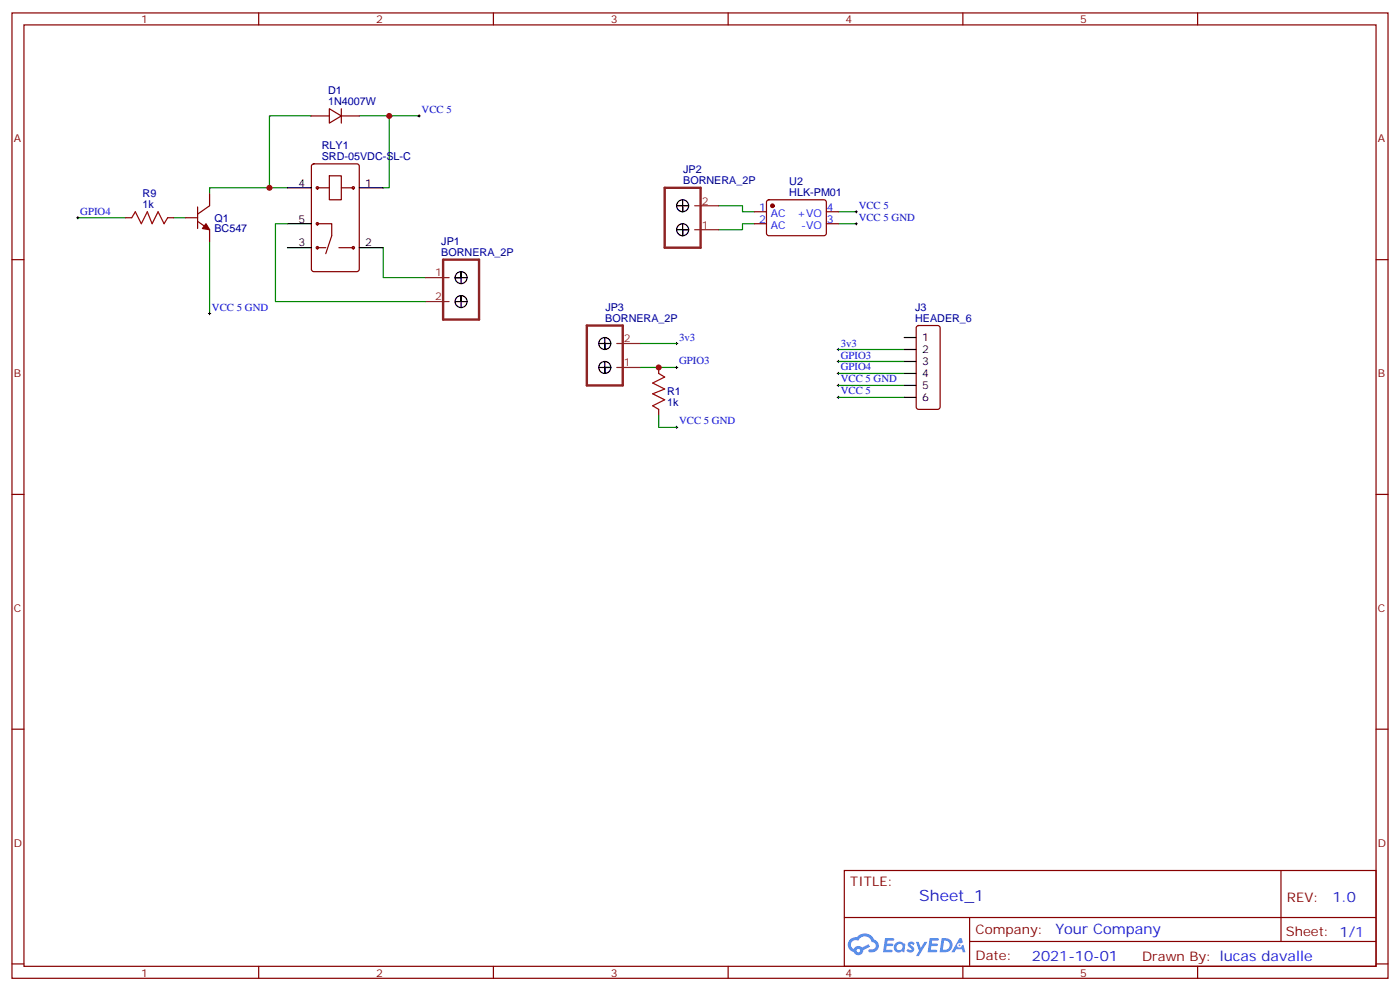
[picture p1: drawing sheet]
<svg xmlns="http://www.w3.org/2000/svg" width="412mm" height="292mm" viewBox="0 0 412 292" stroke-linecap="round" stroke-linejoin="round" font-family="sans-serif">
<g fill="none" stroke="#870000" stroke-width=".35">
<path d="M3.5 3.8h405.4v284.3h-405.4zM7.1 7.3h398.2v277.3h-398.2zM76.2 3.8v3.5M145.3 3.8v3.5M214.5 3.8v3.5M283.6 3.8v3.5M352.8 3.8v3.5M3.5 76.5h3.6M405.3 76.5h3.6M3.5 145.6h3.6M405.3 145.6h3.6M3.5 214.8h3.6"/>
<path d="M405.3 214.8h3.6M248.7 256.4h156.6v28.2h-156.6zM377.3 256.4v20.9M248.7 270.2h156.5M285.6 277.3h119.6M285.6 270.2v14.2M3.5 283.9h3.6M76.2 284.6v3.5M145.3 284.6v3.5M214.5 284.6v3.5M283.6 284.6v3.5M352.8 284.6v3.5"/>
<path d="M405.3 283.9h3.6"/>
</g>
<g fill="#5487ff">
<path d="M267.7 277.6a1.22 1.22 0 0 1 1.7 .2l-.4 .6a.47 .47 0 0 0-.3-.4 .47 .47 0 0 0-.5 .2l.1 .2a1.14 1.14 0 0 1 .8 1.8 1.14 1.14 0 0 1-1.9 0l-.2-.2 .5-.6 .7 .5a.29 .29 0 0 0 .3-.3 .29 .29 0 0 0-.2-.3 1.04 1.04 0 0 1-.6-1.7z"/>
<path d="M260.7 276.3h2.4l.3 .2-.2 .5-1.8 .1-.1 .8h1.5l.3 .4-.3 .4h-1.6l-.2 1.1h1.7l.2 .3-.2 .3-2.6 .1z"/>
<path d="M273.8 276.3h2.4l.3 .2-.1 .5-1.8 .1-.2 .8h1.6l.3 .4-.4 .4h-1.6l-.1 1.1h1.7l.2 .3-.2 .3-2.6 .1z"/>
<path d="M282.6 276.3h.7l.3 1.3-.6 .3a.69 .69 0 0 0-1 .3 .69 .69 0 0 0 .4 .9 .69 .69 0 0 0 .9-.6l.5-.2 .6 2.2h-.8l-.2-.9h-1.8l-.5 .9h-.8z"/>
<path d="M269.8 277.4h.8l.6 1.8 1.1-1.8h.9l-2.6 4.2h-.8l.9-1.5z"/>
<path d="M277.4 276.3l-.6 4.2h1.3a2.11 2.11 0 0 0 2.5-2.1 2.11 2.11 0 0 0-2.5-2.1zM278.1 277.1a1.39 1.39 0 0 1 1.7 1.4 1.39 1.39 0 0 1-1.8 1.3h-.3z"/>
<path d="M263.7 277.9a1.54 1.54 0 0 0-.1 2.2 1.54 1.54 0 0 0 2.2 .1l.6 .3 .3-2.3-.2-.3h-.4a1.49 1.49 0 0 0-2.4 0zM264 278.9a.94 .94 0 0 1 1.8 0 .94 .94 0 0 1-1.8 0z"/>
<path d="M250.4 276.7a2.18 2.18 0 0 0 1.1 3.7 1.44 1.44 0 0 0 1.6 .9 1.44 1.44 0 0 0 1.2-1.4l2-1.1-.5-.7-1.9 1a1.47 1.47 0 0 0-2.4 .4 1.39 1.39 0 0 1-.7-1.9 1.39 1.39 0 0 1 2-.5 2.12 2.12 0 0 1 2.2-1.3 2.12 2.12 0 0 1 1.9 1.7 1.14 1.14 0 0 1 1.1 1.4 1.14 1.14 0 0 1-1.7 .7 .43 .43 0 0 0-.5 .4 .43 .43 0 0 0 .4 .5 1.98 1.98 0 0 0 2.5-1.2 1.98 1.98 0 0 0-1.2-2.6 3.1 3.1 0 0 0-5.3-.6l-.9 .1zM252.3 280a.55 .55 0 0 1 1.1 0 .55 .55 0 0 1-1.1 0z"/>
<circle cx="282.6" cy="278.4" r=".26"/>
</g>
<g fill="none" stroke="#008700" stroke-width=".35">
<path d="M91.7 34.1h-12.3v21.2M105.8 34.1h8.9v21.2h-1.8M114.7 34.1h8.8M84.7 55.3h-23v1.8M22.9 64.1h14.1M51.2 64.1h3.5M61.7 71.2v21.2M84.7 65.9h-3.6v22.9h44.1M112.9 73v8.8h12.3M211.7 60.6h7v1.8h3.5M222.2 65.9h-3.5v1.8h-7M246.9 65.9h5.3"/>
<path d="M246.9 62.4h5.3M188.7 108.2h10.6M188.7 101.2h10.6M246.9 106.5h19.4M246.9 110h19.4M246.9 113.5h19.4M246.9 117.1h19.4M246.9 102.9h19.4M194 122.3v3.6h5.3"/>
</g>
<path d="M195.8 55.3h10.6v17.7h-10.6zM130.5 76.5h10.6v17.6h-10.6zM172.9 95.9h10.5v17.6h-10.5z" fill="none" stroke="#8c2424" stroke-width=".71"/>
<path d="M204.6 67.7h7.1M204.6 60.6h7.1M125.2 81.8h7.1M125.2 88.8h7.1M181.7 108.2h7M181.7 101.2h7" fill="none" stroke="#8c2424" stroke-width=".35"/>
<g fill="none" stroke="#000" stroke-width=".35">
<path d="M84.7 55.3h7M105.8 55.3h7.1M201.1 58.8v3.6v-1.8M84.7 73h7M84.7 65.9h7M105.8 73h7.1M199.3 60.6h3.5M201.1 65.9v3.5v-1.7h1.7h-3.5M134.1 88.8h3.5M135.8 88.8v-1.7v3.5M137.6 81.8h-3.5h1.7v-1.8v3.5M178.2 99.4v3.5v-1.7"/>
<path d="M266.3 99.4h3.6M176.4 101.2h3.5M178.2 106.5v3.5v-1.8h1.7h-3.5M266.3 117.1h3.6M266.3 113.5h3.6M266.3 110h3.6M266.3 106.5h3.6M266.3 102.9h3.6"/>
<circle cx="201.1" cy="60.6" r="1.76"/>
<circle cx="201.1" cy="67.7" r="1.76"/>
<circle cx="135.8" cy="88.8" r="1.76"/>
<circle cx="135.8" cy="81.8" r="1.76"/>
<circle cx="178.2" cy="108.2" r="1.76"/>
<circle cx="178.2" cy="101.2" r="1.76"/>
</g>
<g fill="none" stroke="#000" stroke-width=".29">
<path d="M123.1 34.1h.7M123.5 33.8v.7M22.6 64.1h.7M22.9 63.8v.7M251.9 65.9h.7M251.9 62.4h.7M252.2 62v.7M252.2 65.5v.8M61.4 92.4h.7M61.7 92v.7M199 101.2h.7M199 108.2h.7"/>
<path d="M199.3 100.8v.7M199.3 107.9v.7M246.6 117.1h.7M246.6 113.5h.7M246.6 110h.7M246.6 106.5h.7M246.6 102.9h.7M246.9 102.6v.7M246.9 106.1v.7M246.9 109.6v.7M246.9 113.2v.7M246.9 116.7v.7"/>
<path d="M199 125.9h.7M199.3 125.5v.7"/>
</g>
<g fill="none" stroke="#870000" stroke-width=".35">
<path d="M91.7 34.1h5.3M97 32l3.5 2.1-3.5 2.2zM100.5 34.1h5.3M100.5 32v4.3M61.7 57.1v3.5l-3.5 2.5M92 48.5l.4-.2h12.7l.7 .4v30.6l-.4 .7h-13l-.6-.5-.1-30.5zM93.5 55.3h3.5M97 51.8h3.5v7h-3.5zM100.5 55.3h3.6M226 59l.5-.2 16.5 .1 .4 .6v9.5l-.7 .4h-16.5l-.4-.7v-9.2zM37 64.1h1.8M49.4 64.1h1.8"/>
<path d="M54.7 64.1h3.5M58.2 61v6.3M58.2 65.2l3.5 2.5v3.5M93.5 65.9h4.2v3.5l-1.7 5.3M93.5 73h2.5M99.8 73h4.3M222.2 62.4h3.6M222.2 65.9h3.6M243.4 62.4h3.5M243.4 65.9h3.5M270.1 96.1l.5-.2h5.6l.7 .4v23.6l-.4 .6-5.9 .1-.7-.5v-23.5zM194 108.2v1.8"/>
<path d="M194 120.6v1.7"/>
<circle cx="93.5" cy="55.3" r=".35"/>
<circle cx="104.1" cy="55.3" r=".35"/>
<circle cx="93.5" cy="73" r=".35"/>
<circle cx="93.5" cy="65.9" r=".35"/>
<circle cx="104.1" cy="73" r=".35"/>
</g>
<path d="M38.8 64.1l1.1-1.7 1.7 3.5 1.8-3.5 1.4 3.5 1.8-3.5 1.7 3.5 1.1-1.8M194 110l1.8 1.1-3.5 1.7 3.5 1.8-3.5 1.4 3.5 1.8-3.5 1.7 1.7 1.1" fill="none" stroke="#a10000" stroke-width=".35"/>
<g fill="#870000" stroke="#870000" stroke-width=".35">
<path d="M60.7 65.9l1 1.8-2.1-.4z"/>
<circle cx="227.5" cy="60.6" r=".53"/>
</g>
<g fill="#c00">
<circle cx="114.7" cy="34.1" r=".88"/>
<circle cx="194" cy="108.2" r=".88"/>
<circle cx="79.4" cy="55.3" r=".88"/>
</g>
<text font-size="4.6" fill="#00f" x="270.8" y="265.4">Sheet_1</text>
<g font-size="4.2" fill="#00f">
<text x="392.5" y="265.7">1.0</text>
<text x="310.9" y="275.2">Your Company</text>
<text x="304" y="283">2021-10-01</text>
</g>
<g font-size="3.9" fill="#800">
<text x="250.5" y="261">TITLE:</text>
<text x="379.1" y="265.7">REV:</text>
<text x="287.4" y="275.2">Company:</text>
<text x="378.7" y="275.8">Sheet: 1/1</text>
<text x="287.4" y="282.9">Date:</text>
<text x="336.4" y="282.9">Drawn By: lucas davalle</text>
</g>
<g font-size="3.2" fill="#800">
<text x="41.6" y="6.8">1</text>
<text x="110.8" y="6.8">2</text>
<text x="179.9" y="6.8">3</text>
<text x="249.1" y="6.8">4</text>
<text x="318.2" y="6.8">5</text>
<text x="4.1" y="41.9">A</text>
<text x="405.9" y="41.9">A</text>
<text x="4.1" y="111.1">B</text>
<text x="405.9" y="111.1">B</text>
<text x="4.1" y="180.2">C</text>
<text x="405.9" y="180.2">C</text>
<text x="4.1" y="249.3">D</text>
<text x="405.9" y="249.3">D</text>
<text x="41.6" y="287.6">1</text>
<text x="110.8" y="287.6">2</text>
<text x="179.9" y="287.6">3</text>
<text x="249.1" y="287.6">4</text>
<text x="318.2" y="287.6">5</text>
</g>
<g font-size="3.2" fill="#000080">
<text x="96.7" y="27.8">D1</text>
<text x="96.7" y="31">1N4007W</text>
<text x="94.8" y="47.2">SRD-05VDC-SL-C</text>
<text x="94.8" y="44">RLY1</text>
<text x="201.2" y="51.1">JP2</text>
<text x="42" y="58.1">R9</text>
<text x="201.2" y="54.3">BORNERA_2P</text>
<text x="232.5" y="57.7">HLK-PM01</text>
<text x="232.5" y="54.5">U2</text>
<text x="42" y="61.3">1k</text>
<text x="63.1" y="65.2">Q1</text>
<text x="63.1" y="68.5">BC547</text>
<text x="130" y="75.4">BORNERA_2P</text>
<text x="130" y="72.2">JP1</text>
<text x="178.3" y="94.8">BORNERA_2P</text>
<text x="178.3" y="91.6">JP3</text>
<text x="269.6" y="94.8">HEADER_6</text>
<text x="269.6" y="91.7">J3</text>
<text x="196.5" y="119.6">1k</text>
<text x="196.5" y="116.5">R1</text>
</g>
<g font-size="3.2" fill="#00f">
<text x="124.2" y="33.3">VCC 5</text>
<text x="23.6" y="63.3">GPIO4</text>
<text x="223.6" y="62">1</text>
<text x="223.6" y="65.5">2</text>
<text x="227.1" y="63.8">AC</text>
<text x="234.8" y="63.8">+VO</text>
<text x="243.6" y="65.5">3</text>
<text x="243.6" y="62">4</text>
<text x="252.9" y="65">VCC 5 GND</text>
<text x="252.9" y="61.5">VCC 5</text>
<text x="227.1" y="67.3">AC</text>
<text x="236" y="67.3">-VO</text>
<text x="62.4" y="91.5">VCC 5 GND</text>
<text x="200" y="100.3">3v3</text>
<text x="200" y="107.4">GPIO3</text>
<text x="247.6" y="105.6">GPIO3</text>
<text x="247.6" y="102.1">3v3</text>
<text x="247.6" y="112.6">VCC 5 GND</text>
<text x="247.6" y="109.1">GPIO4</text>
<text x="247.6" y="116.2">VCC 5</text>
<text x="200" y="125">VCC 5 GND</text>
</g>
<g font-size="3.2">
<text x="87.9" y="55">4</text>
<text x="107.6" y="55">1</text>
<text x="87.9" y="65.5">5</text>
<text x="87.9" y="72.6">3</text>
<text x="107.6" y="72.6">2</text>
<text x="271.6" y="100.5">1</text>
<text x="271.6" y="107.5">3</text>
<text x="271.6" y="104">2</text>
<text x="271.6" y="111.1">4</text>
<text x="271.6" y="118.1">6</text>
<text x="271.6" y="114.6">5</text>
</g>
<g font-size="3.2" fill="#8d2323">
<text x="206.7" y="60.3">2</text>
<text x="206.7" y="67.3">1</text>
<text x="128.2" y="81.4">1</text>
<text x="128.2" y="88.5">2</text>
<text x="183.8" y="100.8">2</text>
<text x="183.8" y="107.9">1</text>
</g>
</svg>
